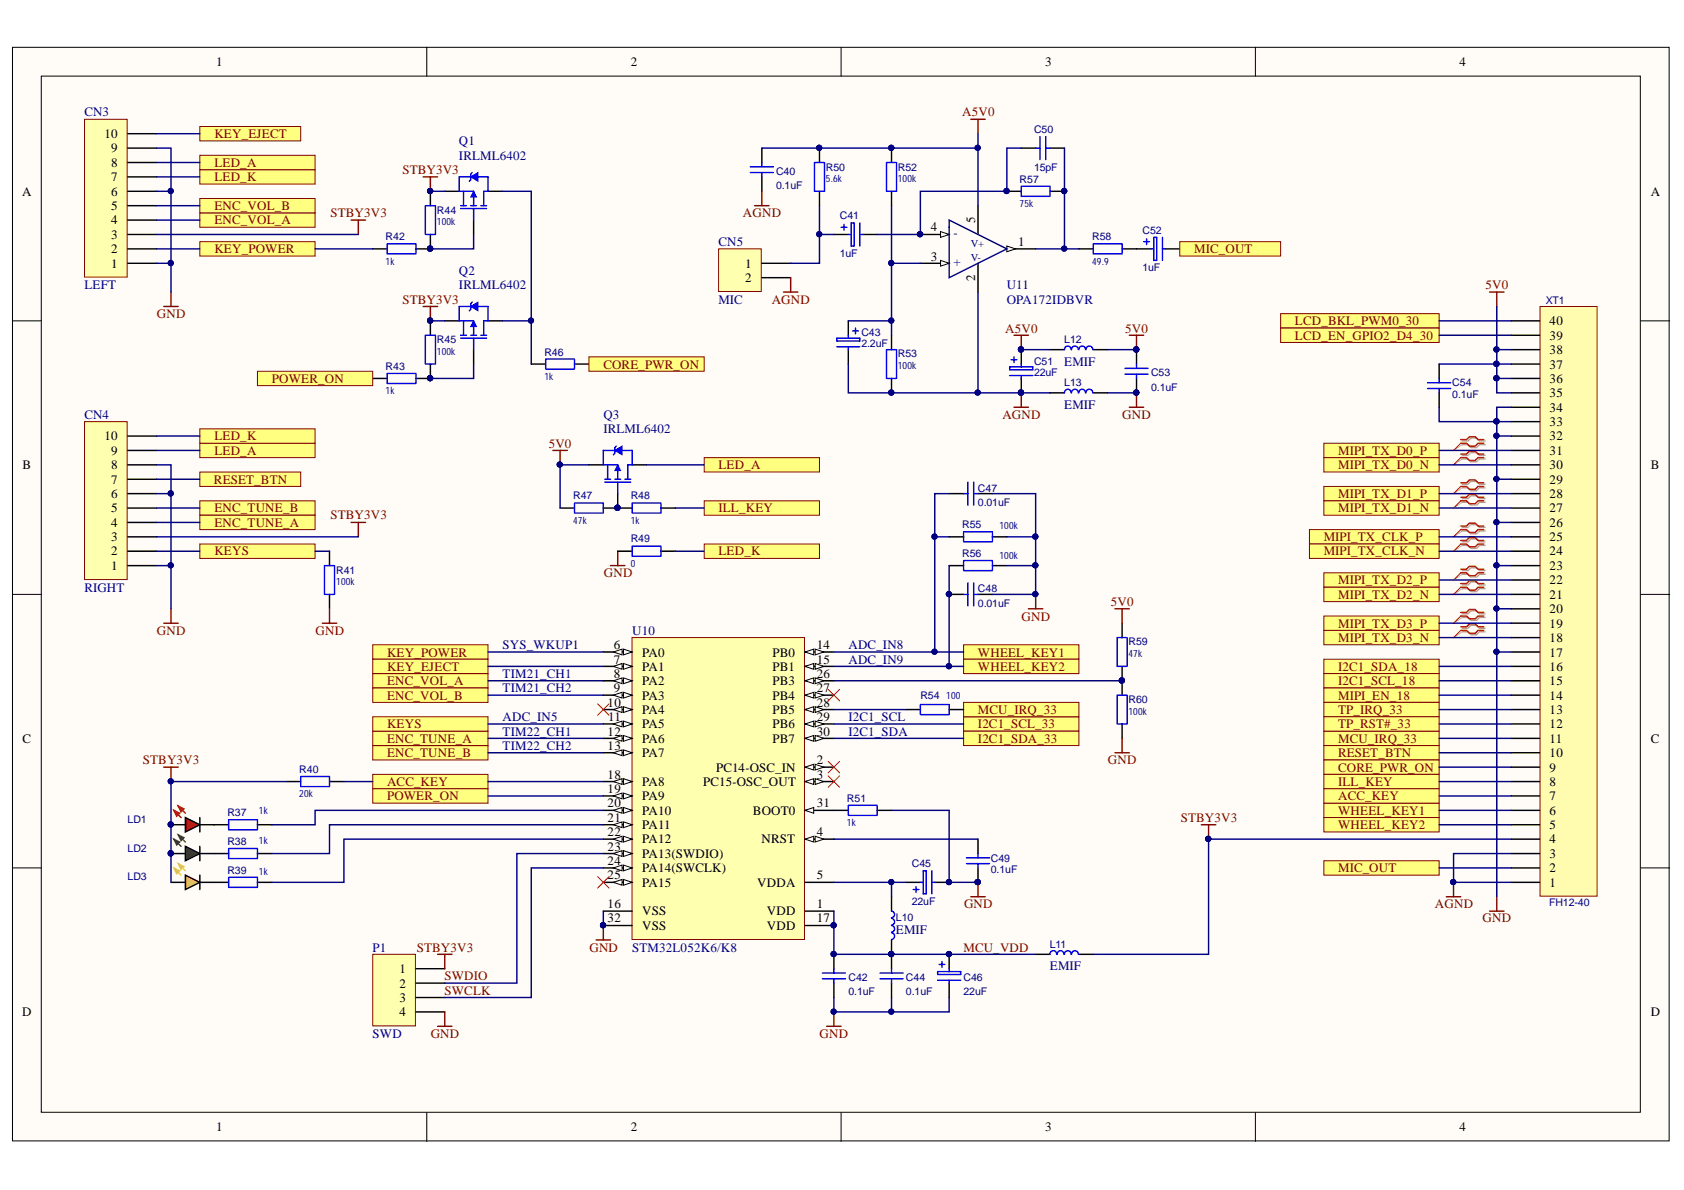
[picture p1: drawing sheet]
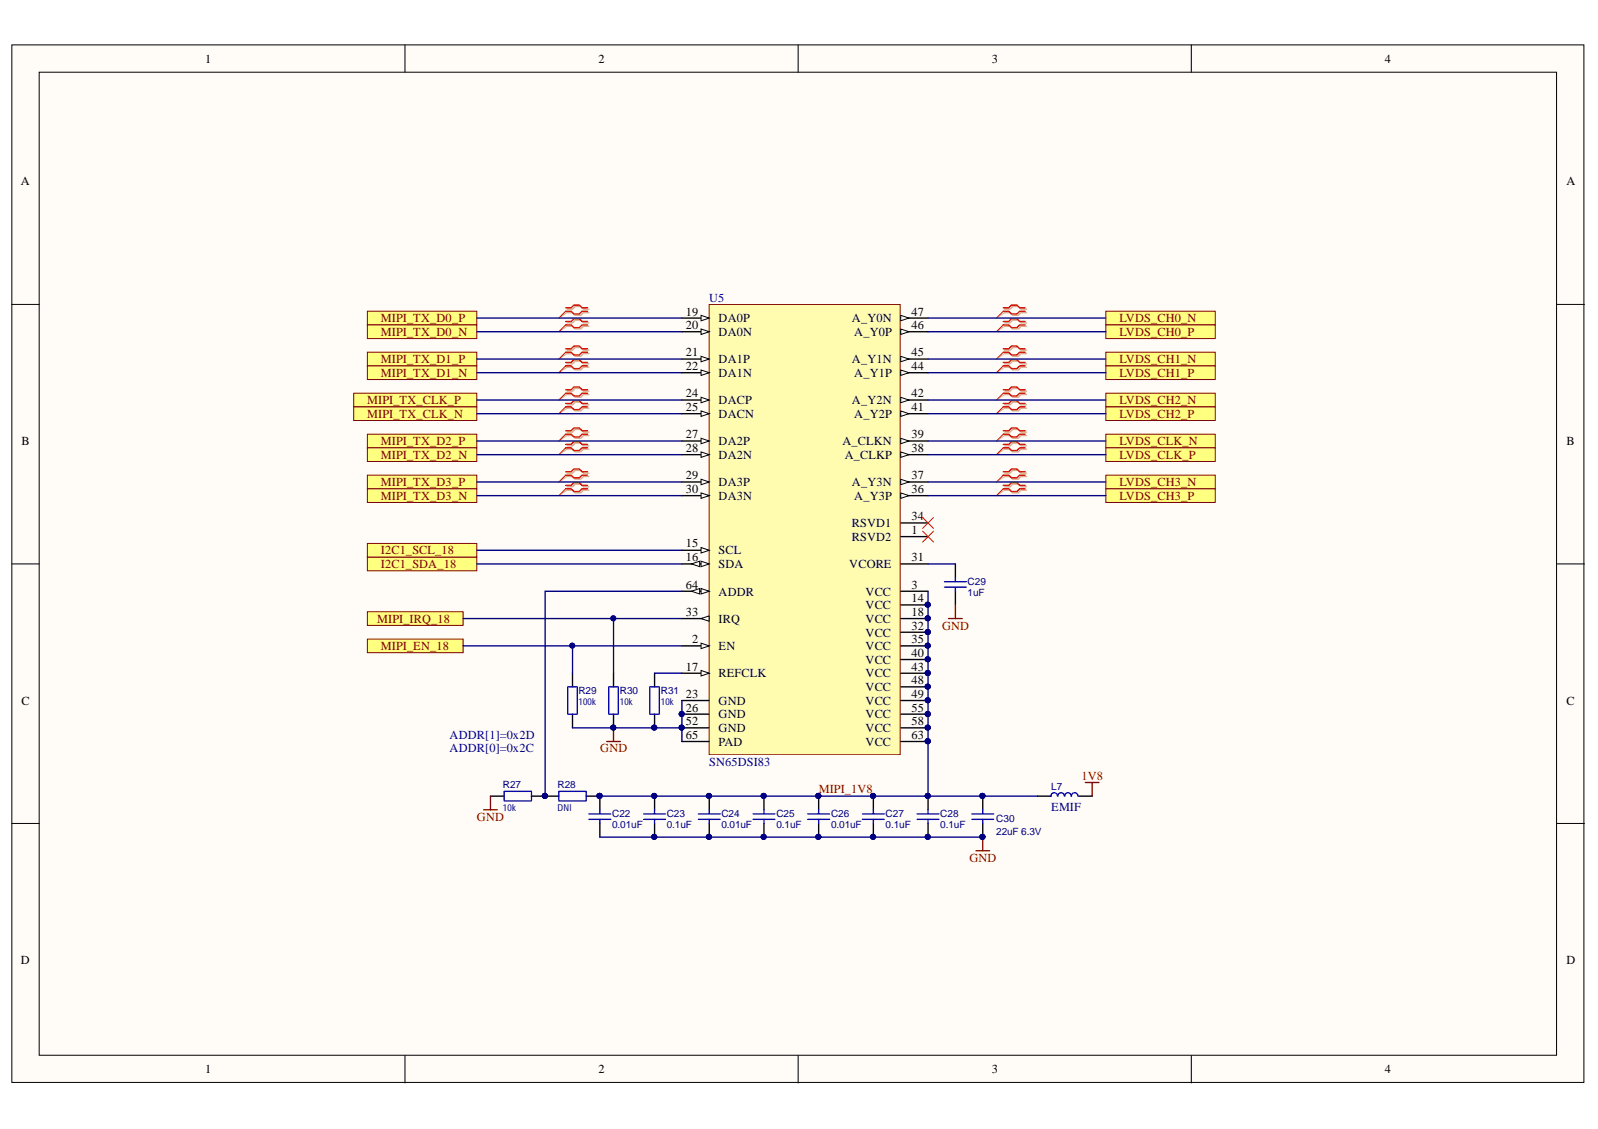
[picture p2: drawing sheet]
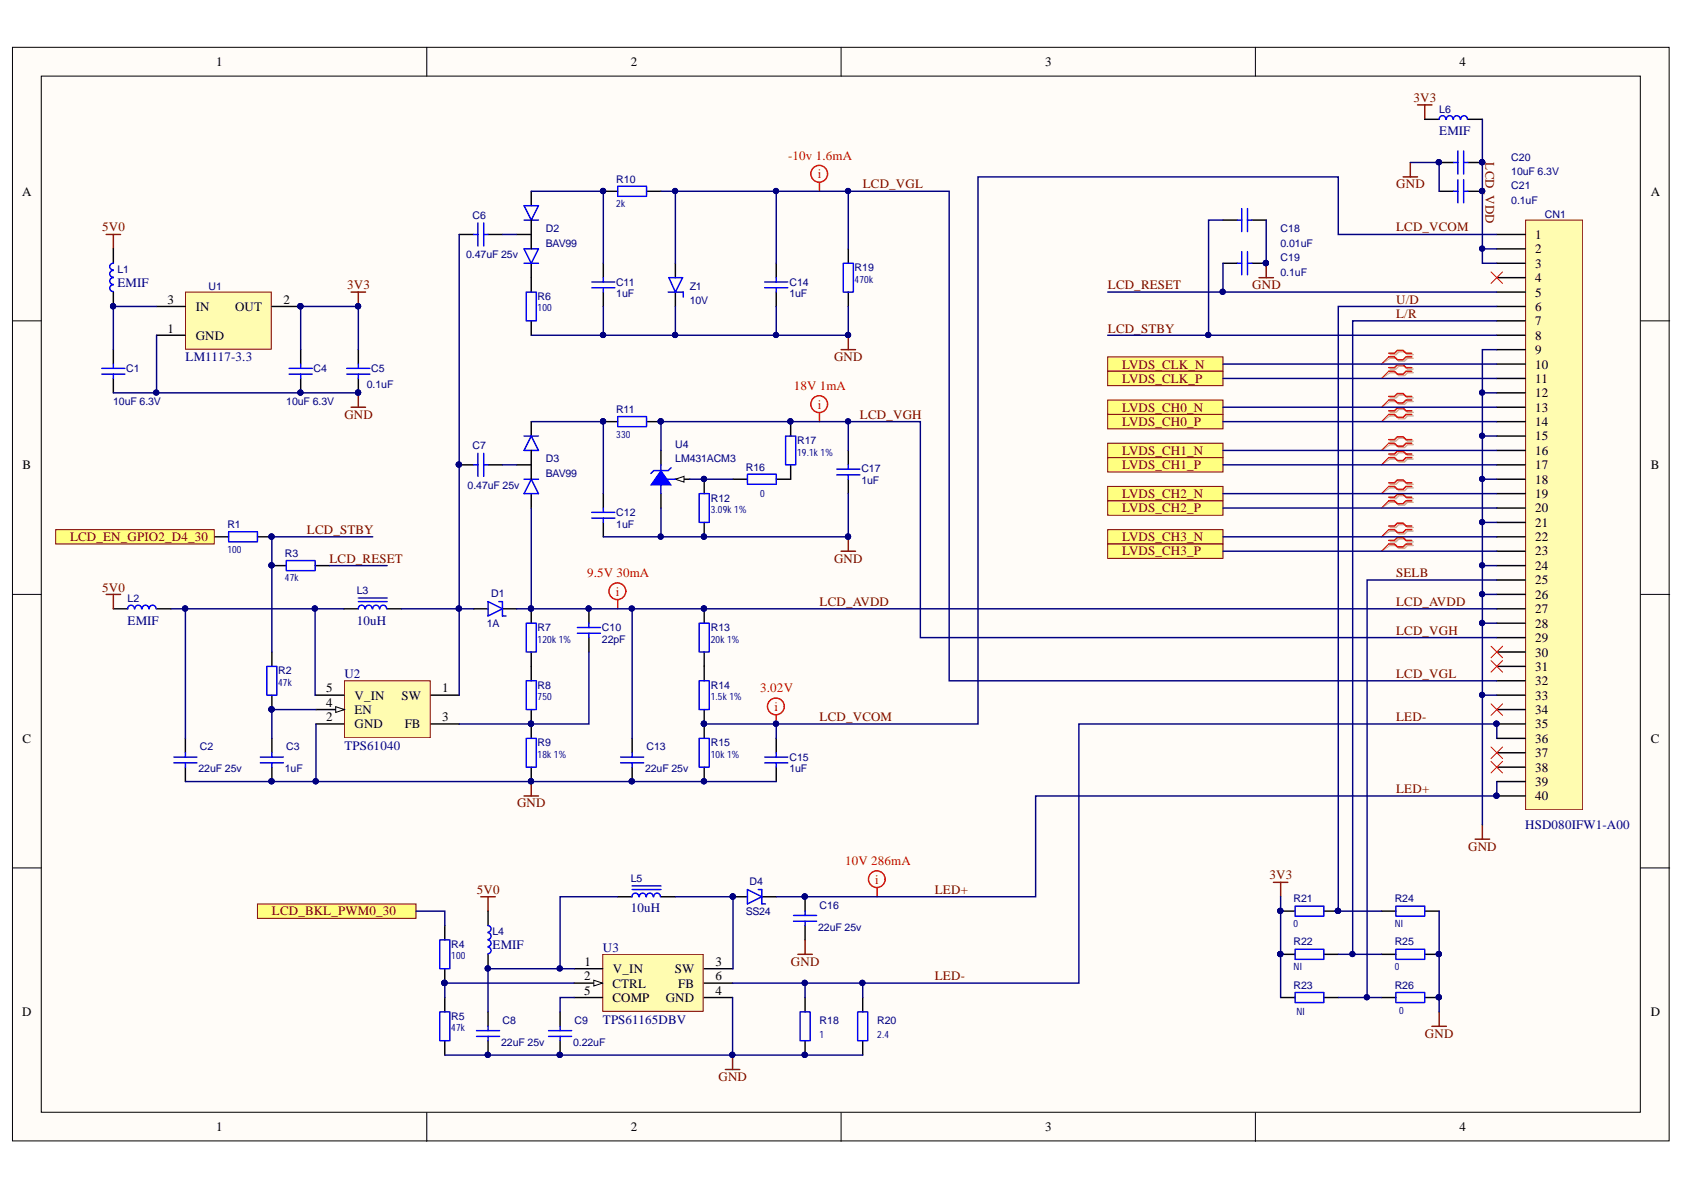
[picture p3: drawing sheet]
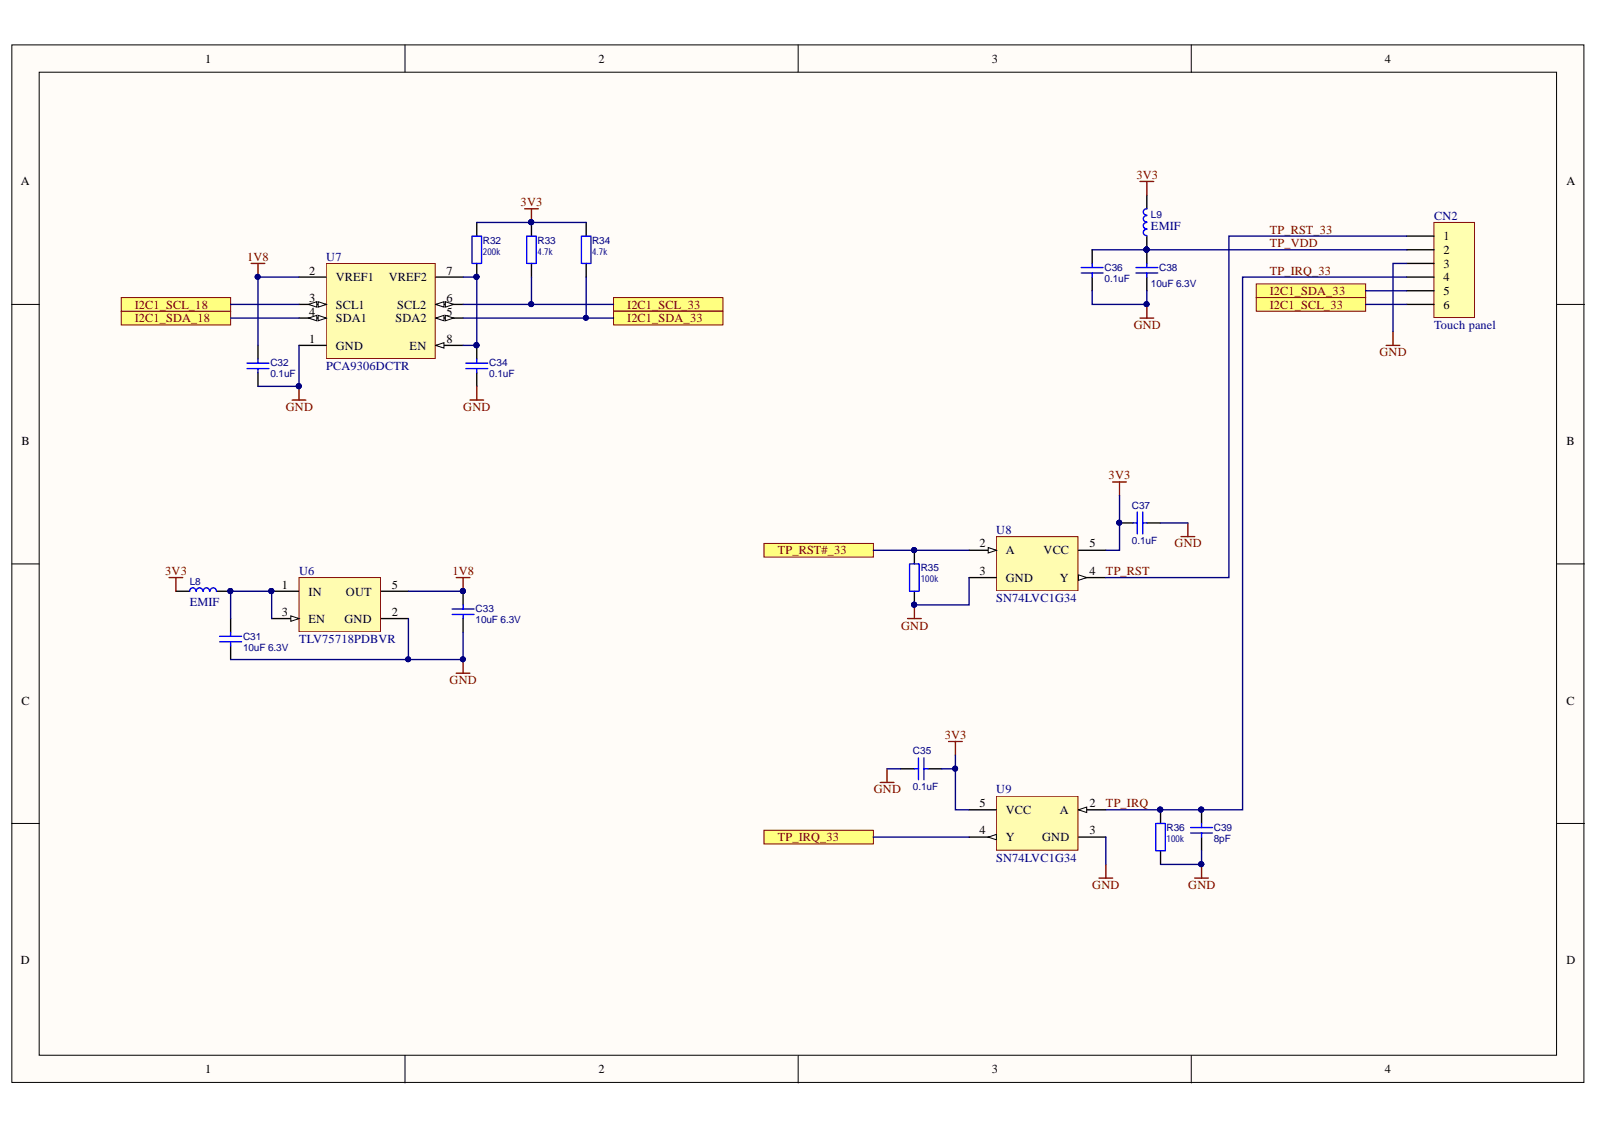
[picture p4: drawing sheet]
# Altium project PCB_Project.PrjPcb
4 sheets, 156 parts. Net scope: flat (ports and power ports of the same name join across sheets).
Board file: PCB.PcbDoc
Sheets:
  panel_power_backlight.SchDoc
  mipi_to_lvds.SchDoc
  touch_panel.SchDoc
  mcu_mic_amp_connector.SchDoc

## Sheet panel_power_backlight.SchDoc
size A4

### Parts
C1  value 10uF 6.3V  [C0603]  (hidden comment: CC0603MRX5R5BB106)
C2  value 22uF 25v  [C0805]  (hidden comment: CL21A226MAQNNNE)
C3  value 1uF  [C0603]  (hidden comment: CC0603KRX7R9BB105)
C4  value 10uF 6.3V  [C0603]  (hidden comment: CC0603MRX5R5BB106)
C5  value 0.1uF  [C0603]  (hidden comment: C1608X7R1H104K080AA)
C6  value 0.47uF 25v  [C0603]  (hidden comment: GRM188R71E474KA12D)
C7  value 0.47uF 25v  [C0603]  (hidden comment: GRM188R71E474KA12D)
C8  value 22uF 25v  [C0805]  (hidden comment: CL21A226MAQNNNE)
C9  value 0.22uF  [C0603]  (hidden comment: CC0603ZRY5V8BB224)
C10  value 22pF  [C0603]  (hidden comment: CL10C220JB8NNNC)
C11  value 1uF  [C0603]  (hidden comment: CC0603KRX7R9BB105)
C12  value 1uF  [C0603]  (hidden comment: CC0603KRX7R9BB105)
C13  value 22uF 25v  [C0805]  (hidden comment: CL21A226MAQNNNE)
C14  value 1uF  [C0603]  (hidden comment: CC0603KRX7R9BB105)
C15  value 1uF  [C0603]  (hidden comment: CC0603KRX7R9BB105)
C16  value 22uF 25v  [C0805]  (hidden comment: CL21A226MAQNNNE)
C17  value 1uF  [C0603]  (hidden comment: CC0603KRX7R9BB105)
C18  value 0.01uF  [C0603]  (hidden comment: CL10B103KB8NNNC)
C19  value 0.1uF  [C0603]  (hidden comment: C1608X7R1H104K080AA)
C20  value 10uF 6.3V  [C0603]  (hidden comment: CC0603MRX5R5BB106)
C21  value 0.1uF  [C0603]  (hidden comment: C1608X7R1H104K080AA)
CN1  value HSD080IFW1-A00  [40S-0.5SH]  (hidden comment: FH12-40)
D1  value 1A  [SOD-323]  (hidden comment: PMEG2010EJ.115)
D2  value BAV99  [SOT-23-3]  (hidden comment: BAV99.215)
D3  value BAV99  [SOT-23-3]  (hidden comment: BAV99.215)
D4  SS24  [SMA]
L1  value EMIF  [IND0805]  (hidden comment: BLM21PG221SN1D)
L2  value EMIF  [IND0805]  (hidden comment: BLM21PG221SN1D)
L3  value 10uH  [CDRH3D16]  (hidden comment: CDRH3D16NP-100NC)
L4  value EMIF  [IND0805]  (hidden comment: BLM21PG221SN1D)
L5  value 10uH  [CDRH6D28]  (hidden comment: CDRH6D28-100NC)
L6  value EMIF  [IND0805]  (hidden comment: BLM21PG221SN1D)
R1  100  [R0603]
R2  47k  [R0603]
R3  47k  [R0603]
R4  100  [R0603]
R5  47k  [R0603]
R6  100  [R0603]
R7  value 120k 1%  [R0603]  (hidden comment: 120k)
R8  750  [R0603]
R9  value 18k 1%  [R0603]  (hidden comment: 18k)
R10  2k  [R0603]
R11  330  [R0603]
R12  value 3.09k 1%  [R0603]  (hidden comment: 3.09k)
R13  value 20k 1%  [R0603]  (hidden comment: RC0603FR-0720KL)
R14  value 1.5k 1%  [R0603]  (hidden comment: RC0603FR-071K5L)
R15  value 10k 1%  [R0603]  (hidden comment: RC0603FR-0710KL)
R16  0  [R0603]
R17  19.1k 1%  [R0603]
R18  value 1  [R0805]  (hidden comment: RC0805FR-071RL)
R19  470k  [R0603]
R20  value 2.4  [R0805]  (hidden comment: RES 0805 2R4 5%)
R21  0  [R0603]
R22  value NI  [R0603]  (hidden comment: DNI)
R23  value NI  [R0603]  (hidden comment: DNI)
R24  value NI  [R0603]  (hidden comment: DNI)
R25  0  [R0603]
R26  0  [R0603]
U1  value LM1117-3.3  [SOT-223]  (hidden comment: LM1117)
U2  TPS61040  [SOT-23-5]
U3  value TPS61165DBV  [SOT-23-6]  (hidden comment: TPS61165)
U4  LM431ACM3  [SOT-23-3]
Z1  value 10V  [SOD-80C]  (hidden comment: BZV55-C10.115)

### Ports
LCD_BKL_PWM0_30, LCD_EN_GPIO2_D4_30, LVDS_CH0_N, LVDS_CH0_P, LVDS_CH1_N, LVDS_CH1_P, LVDS_CH2_N, LVDS_CH2_P, LVDS_CH3_N, LVDS_CH3_P, LVDS_CLK_N, LVDS_CLK_P

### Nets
3V3: C4.1 C5.2 L6.1 R21.1 R22.1 R23.1 U1.2(OUT)
5V0: L1.2 L2.2 L4.2
GND: C1.2 C2.1 C3.1 C4.2 C5.1 C8.1 C9.1 C11.1 C12.1 C13.1 C14.1 C15.1 C16.1 C17.1 C18.1 C19.1 C20.1 C21.2 CN1.9 CN1.12 CN1.15 CN1.18 CN1.21 CN1.24 CN1.26 CN1.28 CN1.33 R5.1 R6.2 R9.1 R12.1 R15.1 R18.1 R19.1 R20.1 R24.2 R25.2 R26.2 U1.1(GND) U2.2(GND) U3.4(GND) U4.3(A) Z1.2(K)
L/R: CN1.7 R22.2 R25.1
LCD_AVDD: C10.1 C13.2 CN1.27 D1.2(K) D3.1(A) R7.2 R13.2
LCD_BKL_PWM0_30: R4.2 ; port LCD_BKL_PWM0_30
LCD_EN_GPIO2_D4_30: R1.2 ; port LCD_EN_GPIO2_D4_30
LCD_RESET: C19.2 CN1.5 R3.1
LCD_STBY: C18.2 CN1.8 R1.1 R2.2 R3.2
LCD_VCOM: C15.2 CN1.1 R14.1 R15.2
LCD_VDD: C20.2 C21.1 CN1.2 CN1.3 L6.2
LCD_VGH: C17.2 CN1.29 R11.2 R17.2 U4.1(K)
LCD_VGL: C14.2 CN1.32 R10.2 R19.2 Z1.1(A)
LED+: C16.2 CN1.39 CN1.40 D4.2(K)
LED-: CN1.35 CN1.36 R18.2 R20.2 U3.6(FB)
LVDS_CH0_N: CN1.13 ; port LVDS_CH0_N
LVDS_CH0_P: CN1.14 ; port LVDS_CH0_P
LVDS_CH1_N: CN1.16 ; port LVDS_CH1_N
LVDS_CH1_P: CN1.17 ; port LVDS_CH1_P
LVDS_CH2_N: CN1.19 ; port LVDS_CH2_N
LVDS_CH2_P: CN1.20 ; port LVDS_CH2_P
LVDS_CH3_N: CN1.22 ; port LVDS_CH3_N
LVDS_CH3_P: CN1.23 ; port LVDS_CH3_P
LVDS_CLK_N: CN1.10 ; port LVDS_CLK_N
LVDS_CLK_P: CN1.11 ; port LVDS_CLK_P
SELB: CN1.25 R23.2 R26.1
U/D: CN1.6 R21.2 R24.1
NetC1_1: C1.1 L1.1 U1.3(IN)
NetC2_2: C2.2 L2.1 L3.1 U2.5(V_IN)
NetC3_2: C3.2 R2.1 U2.4(EN)
NetC6_1: C6.1 D2.3(A+K)
NetC6_2: C6.2 C7.2 D1.1(A) L3.2 U2.1(SW)
NetC7_1: C7.1 D3.3(A+K)
NetC8_2: C8.2 L4.1 L5.1 U3.1(V_IN)
NetC9_2: C9.2 U3.5(COMP)
NetC10_2: C10.2 R8.1 R9.2 U2.3(FB)
NetC11_2: C11.2 D2.1(A) R10.1
NetC12_2: C12.2 D3.2(K) R11.1
NetD2_2: D2.2(K) R6.1
NetD4_1: D4.1(A) L5.2 U3.3(SW)
NetR4_1: R4.1 R5.2 U3.2(CTRL)
NetR7_1: R7.1 R8.2
NetR12_2: R12.2 R16.2 U4.2(REF)
NetR13_1: R13.1 R14.2
NetR16_1: R16.1 R17.1

Not connected (* = marked no-connect by the designer): CN1 4* 30* 31* 34* 37* 38*

### Layout directives
mark named 10V 286mA: LED+
mark named 9.5V 30mA: LCD_AVDD
mark named -10v 1.6mA: LCD_VGL
mark named 18V 1mA: LCD_VGH
mark named 3.02V: LCD_VCOM
differential pair: LVDS_CH0_N, LVDS_CH0_P, LVDS_CH1_N, LVDS_CH1_P, LVDS_CH2_N, LVDS_CH2_P, LVDS_CH3_N, LVDS_CH3_P, LVDS_CLK_N, LVDS_CLK_P

## Sheet mipi_to_lvds.SchDoc
size A4

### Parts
C22  value 0.01uF  [C0603]  (hidden comment: CL10B103KB8NNNC)
C23  value 0.1uF  [C0603]  (hidden comment: C1608X7R1H104K080AA)
C24  value 0.01uF  [C0603]  (hidden comment: CL10B103KB8NNNC)
C25  value 0.1uF  [C0603]  (hidden comment: C1608X7R1H104K080AA)
C26  value 0.01uF  [C0603]  (hidden comment: CL10B103KB8NNNC)
C27  value 0.1uF  [C0603]  (hidden comment: C1608X7R1H104K080AA)
C28  value 0.1uF  [C0603]  (hidden comment: C1608X7R1H104K080AA)
C29  value 1uF  [C0603]  (hidden comment: CL21B105KAFNNNE)
C30  value 22uF 6.3V  [C0805]  (hidden comment: CL21A226MQQNNNE)
L7  value EMIF  [IND0805]  (hidden comment: BLM21PG221SN1D)
R27  10k  [R0603]
R28  DNI  [R0603]
R29  value 100k  [R0603]  (hidden comment: 10k)
R30  10k  [R0603]
R31  10k  [R0603]
U5  SN65DSI83  [HPM064_N]

### Ports
I2C1_SCL_18, I2C1_SDA_18, LVDS_CH0_N, LVDS_CH0_P, LVDS_CH1_N, LVDS_CH1_P, LVDS_CH2_N, LVDS_CH2_P, LVDS_CH3_N, LVDS_CH3_P, LVDS_CLK_N, LVDS_CLK_P, MIPI_EN_18, MIPI_IRQ_18, MIPI_TX_CLK_N, MIPI_TX_CLK_P, MIPI_TX_D0_N, MIPI_TX_D0_P, MIPI_TX_D1_N, MIPI_TX_D1_P, MIPI_TX_D2_N, MIPI_TX_D2_P, MIPI_TX_D3_N, MIPI_TX_D3_P

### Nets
1V8: L7.2
GND: C22.2 C23.1 C24.2 C25.1 C26.2 C27.1 C28.1 C29.1 C30.1 R27.1 R29.1 R30.1 R31.1 U5.23(GND) U5.26(GND) U5.52(GND) U5.65(PAD)
I2C1_SCL_18: U5.15(SCL) ; port I2C1_SCL_18
I2C1_SDA_18: U5.16(SDA) ; port I2C1_SDA_18
LVDS_CH0_N: U5.47(A_Y0N) ; port LVDS_CH0_N
LVDS_CH0_P: U5.46(A_Y0P) ; port LVDS_CH0_P
LVDS_CH1_N: U5.45(A_Y1N) ; port LVDS_CH1_N
LVDS_CH1_P: U5.44(A_Y1P) ; port LVDS_CH1_P
LVDS_CH2_N: U5.42(A_Y2N) ; port LVDS_CH2_N
LVDS_CH2_P: U5.41(A_Y2P) ; port LVDS_CH2_P
LVDS_CH3_N: U5.37(A_Y3N) ; port LVDS_CH3_N
LVDS_CH3_P: U5.36(A_Y3P) ; port LVDS_CH3_P
LVDS_CLK_N: U5.39(A_CLKN) ; port LVDS_CLK_N
LVDS_CLK_P: U5.38(A_CLKP) ; port LVDS_CLK_P
MIPI_1V8: C22.1 C23.2 C24.1 C25.2 C26.1 C27.2 C28.2 C30.2 L7.1 R28.2 U5.3(VCC) U5.14(VCC) U5.18(VCC) U5.32(VCC) U5.35(VCC) U5.40(VCC) U5.43(VCC) U5.48(VCC) U5.49(VCC) U5.55(VCC) U5.58(VCC) U5.63(VCC)
MIPI_EN_18: R29.2 U5.2(EN) ; port MIPI_EN_18
MIPI_IRQ_18: R30.2 U5.33(IRQ) ; port MIPI_IRQ_18
MIPI_TX_CLK_N: U5.25(DACN) ; port MIPI_TX_CLK_N
MIPI_TX_CLK_P: U5.24(DACP) ; port MIPI_TX_CLK_P
MIPI_TX_D0_N: U5.20(DA0N) ; port MIPI_TX_D0_N
MIPI_TX_D0_P: U5.19(DA0P) ; port MIPI_TX_D0_P
MIPI_TX_D1_N: U5.22(DA1N) ; port MIPI_TX_D1_N
MIPI_TX_D1_P: U5.21(DA1P) ; port MIPI_TX_D1_P
MIPI_TX_D2_N: U5.28(DA2N) ; port MIPI_TX_D2_N
MIPI_TX_D2_P: U5.27(DA2P) ; port MIPI_TX_D2_P
MIPI_TX_D3_N: U5.30(DA3N) ; port MIPI_TX_D3_N
MIPI_TX_D3_P: U5.29(DA3P) ; port MIPI_TX_D3_P
NetC29_2: C29.2 U5.31(VCORE)
NetR27_2: R27.2 R28.1 U5.64(ADDR)
NetR31_2: R31.2 U5.17(REFCLK)

Not connected (* = marked no-connect by the designer): U5 1(RSVD2)* 34(RSVD1)*

### Layout directives
differential pair: LVDS_CH0_N, LVDS_CH0_P, LVDS_CH1_N, LVDS_CH1_P, LVDS_CH2_N, LVDS_CH2_P, LVDS_CH3_N, LVDS_CH3_P, LVDS_CLK_N, LVDS_CLK_P, MIPI_TX_CLK_N, MIPI_TX_CLK_P, MIPI_TX_D0_N, MIPI_TX_D0_P, MIPI_TX_D1_N, MIPI_TX_D1_P, MIPI_TX_D2_N, MIPI_TX_D2_P, MIPI_TX_D3_N, MIPI_TX_D3_P

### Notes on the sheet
- ADDR[1]=0x2D
- ADDR[0]=0x2C

## Sheet touch_panel.SchDoc
size A4

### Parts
C31  value 10uF 6.3V  [C0603]  (hidden comment: CC0603MRX5R5BB106)
C32  value 0.1uF  [C0603]  (hidden comment: C1608X7R1H104K080AA)
C33  value 10uF 6.3V  [C0603]  (hidden comment: CC0603MRX5R5BB106)
C34  value 0.1uF  [C0603]  (hidden comment: C1608X7R1H104K080AA)
C35  value 0.1uF  [C0603]  (hidden comment: C1608X7R1H104K080AA)
C36  value 0.1uF  [C0603]  (hidden comment: C1608X7R1H104K080AA)
C37  value 0.1uF  [C0603]  (hidden comment: C1608X7R1H104K080AA)
C38  value 10uF 6.3V  [C0603]  (hidden comment: CC0603MRX5R5BB106)
C39  value 8pF  [C0603]  (hidden comment: GRM1885C1H8R0DA01D)
CN2  Touch panel  [6S-0.5SH]
L8  value EMIF  [IND0603]  (hidden comment: BLM18AG102SN1D)
L9  value EMIF  [IND0603]  (hidden comment: BLM18AG102SN1D)
R32  200k  [R0603]
R33  4.7k  [R0603]
R34  4.7k  [R0603]
R35  value 100k  [R0603]  (hidden comment: 47k)
R36  value 100k  [R0603]  (hidden comment: 47k)
U6  TLV75718PDBVR  [SOT-23-5]
U7  PCA9306DCTR  [PSOP-8]
U8  SN74LVC1G34  [SOT-23-5]
U9  SN74LVC1G34  [SOT-23-5]

### Ports
I2C1_SCL_18, I2C1_SCL_33, I2C1_SDA_18, I2C1_SDA_33, TP_IRQ_33, TP_RST#_33

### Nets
1V8: C32.1 C33.1 U6.5(OUT) U7.2(VREF1)
3V3: C35.1 C37.1 L8.1 L9.2 R32.1 R33.1 R34.1 U8.5(VCC) U9.5(VCC)
GND: C31.2 C32.2 C33.2 C34.1 C35.2 C36.2 C37.2 C38.2 C39.2 CN2.3 R35.1 R36.1 U6.2(GND) U7.1(GND) U8.3(GND) U9.3(GND)
I2C1_SCL_18: U7.3(SCL1) ; port I2C1_SCL_18
I2C1_SCL_33: CN2.6 R33.2 U7.6(SCL2) ; port I2C1_SCL_33
I2C1_SDA_18: U7.4(SDA1) ; port I2C1_SDA_18
I2C1_SDA_33: CN2.5 R34.2 U7.5(SDA2) ; port I2C1_SDA_33
TP_IRQ: C39.1 CN2.4 R36.2 U9.2(A)  [also labelled TP_IRQ_33]
TP_IRQ_33: U9.4(Y) ; port TP_IRQ_33
TP_RST: CN2.1 U8.4(Y)  [also labelled TP_RST_33]
TP_RST#_33: R35.2 U8.2(A) ; port TP_RST#_33
TP_VDD: C36.1 C38.1 CN2.2 L9.1
NetC31_1: C31.1 L8.2 U6.1(IN) U6.3(EN)
NetC34_2: C34.2 R32.2 U7.7(VREF2) U7.8(EN)

## Sheet mcu_mic_amp_connector.SchDoc
size A4

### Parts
C40  value 0.1uF  [C0603]  (hidden comment: CC0603KRX7R9BB104)
C41  value 1uF  [TANTAL-A-1206]  (hidden comment: 293D105X9035A2TE3)
C42  value 0.1uF  [C0603]  (hidden comment: CC0603KRX7R9BB104)
C43  value 2.2uF  [TANTAL-A-1206]  (hidden comment: 293D225X9010A2TE3)
C44  value 0.1uF  [C0603]  (hidden comment: CC0603KRX7R9BB104)
C45  value 22uF  [TANTAL-A-1206]  (hidden comment: 293D226X9010A2TE3)
C46  value 22uF  [TANTAL-A-1206]  (hidden comment: 293D226X9010A2TE3)
C47  value 0.01uF  [C0603]  (hidden comment: CL10B103KB8NNNC)
C48  value 0.01uF  [C0603]  (hidden comment: CL10B103KB8NNNC)
C49  value 0.1uF  [C0603]  (hidden comment: CC0603KRX7R9BB104)
C50  value 15pF  [C0603]  (hidden comment: CC0603GRNPO9BN150)
C51  value 22uF  [TANTAL-A-1206]  (hidden comment: 293D226X9010A2TE3)
C52  value 1uF  [TANTAL-A-1206]  (hidden comment: 293D105X9035A2TE3)
C53  value 0.1uF  [C0603]  (hidden comment: CC0603KRX7R9BB104)
C54  value 0.1uF  [C0603]  (hidden comment: C1608X7R1H104K080AA)
CN3  LEFT  [10S-0.5SH]
CN4  RIGHT  [10S-0.5SH]
CN5  MIC  [MW-2M]
L10  value EMIF  [IND0603]  (hidden comment: BLM18AG102SN1D)
L11  value EMIF  [IND0603]  (hidden comment: BLM18AG102SN1D)
L12  value EMIF  [IND0603]  (hidden comment: BLM18AG102SN1D)
L13  value EMIF  [IND0603]  (hidden comment: BLM18AG102SN1D)
LD1  FYLS-0603URC  [LED0603]  (value not drawn)
LD2  KPT-1608SGC  [LED0603]  (value not drawn)
LD3  FYLS-0603UYC  [LED0603]  (value not drawn)
P1  SWD  [PLS-4]
Q1  IRLML6402  [SOT-23-3]
Q2  IRLML6402  [SOT-23-3]
Q3  IRLML6402  [SOT-23-3]
R37  1k  [R0603]
R38  1k  [R0603]
R39  1k  [R0603]
R40  20k  [R0603]
R41  100k  [R0603]
R42  1k  [R0603]
R43  1k  [R0603]
R44  100k  [R0603]
R45  100k  [R0603]
R46  1k  [R0603]
R47  47k  [R0603]
R48  1k  [R0603]
R49  0  [R0805]
R50  5.6k  [R0603]
R51  1k  [R0603]
R52  100k  [R0603]
R53  100k  [R0603]
R54  100  [R0603]
R55  100k  [R0603]
R56  100k  [R0603]
R57  75k  [R0603]
R58  49.9  [R0603]
R59  47k  [R0603]
R60  100k  [R0603]
U10  STM32L052K6/K8  [STM-LQFP32_N]
U11  OPA172IDBVR  [SOT-23-5]
XT1  FH12-40  [40S-0.5SH]

### Ports
ACC_KEY, CORE_PWR_ON, ENC_TUNE_A, ENC_TUNE_B, ENC_VOL_A, ENC_VOL_B, I2C1_SCL_18, I2C1_SCL_33, I2C1_SDA_18, I2C1_SDA_33, ILL_KEY, KEY_EJECT, KEY_POWER, KEYS, LCD_BKL_PWM0_30, LCD_EN_GPIO2_D4_30, LED_A, LED_K, MCU_IRQ_33, MIC_OUT, MIPI_EN_18, MIPI_TX_CLK_N, MIPI_TX_CLK_P, MIPI_TX_D0_N, MIPI_TX_D0_P, MIPI_TX_D1_N, MIPI_TX_D1_P, MIPI_TX_D2_N, MIPI_TX_D2_P, MIPI_TX_D3_N, MIPI_TX_D3_P, POWER_ON, RESET_BTN, TP_IRQ_33, TP_RST#_33, WHEEL_KEY1, WHEEL_KEY2

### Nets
5V0: C53.1 C54.2 L12.2 Q3.2(S) R47.1 R59.2 XT1.35 XT1.36 XT1.37 XT1.38
A5V0: C40.1 C51.1(+) L12.1 R50.1 R52.1 U11.5(V+)
AGND: C40.2 C43.2(-) C51.2(-) CN5.2 L13.1 R53.2 U11.2(V-) XT1.1 XT1.3
GND: C42.2 C44.2 C45.2(-) C46.2(-) C47.1 C48.1 C49.1 C53.2 C54.1 CN3.1 CN3.6 CN3.9 CN4.1 CN4.6 CN4.8 L13.2 P1.4 R41.1 R49.1 R51.2 R55.2 R56.2 R60.2 U10.16(VSS) U10.32(VSS) XT1.17 XT1.20 XT1.23 XT1.26 XT1.29 XT1.32 XT1.33 XT1.34
STBY3V3: CN3.3 CN4.3 L11.2 LD1.2 LD2.2 LD3.2 P1.1 Q1.2(S) Q2.2(S) R40.2 R44.2 R45.2 XT1.4
ACC_KEY: R40.1 U10.18(PA8) XT1.7 ; port ACC_KEY
CORE_PWR_ON: R46.1 XT1.9 ; port CORE_PWR_ON
ENC_TUNE_A: CN4.4 U10.12(PA6) ; port ENC_TUNE_A
ENC_TUNE_B: CN4.5 U10.13(PA7) ; port ENC_TUNE_B
ENC_VOL_A: CN3.4 U10.8(PA2) ; port ENC_VOL_A
ENC_VOL_B: CN3.5 U10.9(PA3) ; port ENC_VOL_B
I2C1_SCL_18: XT1.15 ; port I2C1_SCL_18
I2C1_SCL_33: U10.29(PB6) ; port I2C1_SCL_33
I2C1_SDA_18: XT1.16 ; port I2C1_SDA_18
I2C1_SDA_33: U10.30(PB7) ; port I2C1_SDA_33
ILL_KEY: R48.2 XT1.8 ; port ILL_KEY
KEY_EJECT: CN3.10 U10.7(PA1) ; port KEY_EJECT
KEY_POWER: CN3.2 R42.1 U10.6(PA0) ; port KEY_POWER
KEYS: CN4.2 R41.2 U10.11(PA5) ; port KEYS
LCD_BKL_PWM0_30: XT1.40 ; port LCD_BKL_PWM0_30
LCD_EN_GPIO2_D4_30: XT1.39 ; port LCD_EN_GPIO2_D4_30
LED_A: CN3.8 CN4.9 Q3.3(D) ; port LED_A
LED_K: CN3.7 CN4.10 R49.2 ; port LED_K
MCU_IRQ_33: R54.2 XT1.11 ; port MCU_IRQ_33
MCU_VDD: C42.1 C44.1 C46.1(+) L10.2 L11.1 U10.1(VDD) U10.17(VDD)
MIC_OUT: C52.2(-) XT1.2 ; port MIC_OUT
MIPI_EN_18: XT1.14 ; port MIPI_EN_18
MIPI_TX_CLK_N: XT1.24 ; port MIPI_TX_CLK_N
MIPI_TX_CLK_P: XT1.25 ; port MIPI_TX_CLK_P
MIPI_TX_D0_N: XT1.30 ; port MIPI_TX_D0_N
MIPI_TX_D0_P: XT1.31 ; port MIPI_TX_D0_P
MIPI_TX_D1_N: XT1.27 ; port MIPI_TX_D1_N
MIPI_TX_D1_P: XT1.28 ; port MIPI_TX_D1_P
MIPI_TX_D2_N: XT1.21 ; port MIPI_TX_D2_N
MIPI_TX_D2_P: XT1.22 ; port MIPI_TX_D2_P
MIPI_TX_D3_N: XT1.18 ; port MIPI_TX_D3_N
MIPI_TX_D3_P: XT1.19 ; port MIPI_TX_D3_P
POWER_ON: R43.2 U10.19(PA9) ; port POWER_ON
RESET_BTN: CN4.7 XT1.10 ; port RESET_BTN
SWCLK: P1.3 U10.24(PA14(SWCLK))
SWDIO: P1.2 U10.23(PA13(SWDIO))
TP_IRQ_33: XT1.13 ; port TP_IRQ_33
TP_RST#_33: XT1.12 ; port TP_RST#_33
WHEEL_KEY1: C47.2 R55.1 U10.14(PB0) XT1.6 ; port WHEEL_KEY1
WHEEL_KEY2: C48.2 R56.1 U10.15(PB1) XT1.5 ; port WHEEL_KEY2
NetC41_1: C41.1(+) CN5.1 R50.2
NetC41_2: C41.2(-) C50.1 R57.2 U11.4(-)
NetC43_1: C43.1(+) R52.2 R53.1 U11.3(+)
NetC45_1: C45.1(+) L10.1 U10.5(VDDA)
NetC49_2: C49.2 U10.4(NRST)
NetC50_2: C50.2 R57.1 R58.1 U11.1
NetC52_1: C52.1(+) R58.2
NetLD1_1: LD1.1 R37.1
NetLD2_1: LD2.1 R38.1
NetLD3_1: LD3.1 R39.1
NetQ1_1: Q1.1(G) R42.2 R44.1
NetQ1_3: Q1.3(D) Q2.3(D) R46.2
NetQ2_1: Q2.1(G) R43.1 R45.1
NetQ3_1: Q3.1(G) R47.2 R48.1
NetR37_2: R37.2 U10.20(PA10)
NetR38_2: R38.2 U10.21(PA11)
NetR39_2: R39.2 U10.22(PA12)
NetR51_1: R51.1 U10.31(BOOT0)
NetR54_1: R54.1 U10.28(PB5)
NetR59_1: R59.1 R60.1 U10.26(PB3)

Not connected (* = marked no-connect by the designer): U10 2(PC14-OSC_IN)* 3(PC15-OSC_OUT)* 10(PA4)* 25(PA15)* 27(PB4)*

### Layout directives
differential pair: MIPI_TX_CLK_N, MIPI_TX_CLK_P, MIPI_TX_D0_N, MIPI_TX_D0_P, MIPI_TX_D1_N, MIPI_TX_D1_P, MIPI_TX_D2_N, MIPI_TX_D2_P, MIPI_TX_D3_N, MIPI_TX_D3_P

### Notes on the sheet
- SYS_WKUP1
- ADC_IN9
- ADC_IN8
- TIM21_CH1
- TIM21_CH2
- TIM22_CH1
- ADC_IN5
- (near R54) I2C1_SDA
- (near R54) I2C1_SCL
- TIM22_CH2

## Nets that join several sheets
1V8: mipi_to_lvds (L7.2), touch_panel (C32.1 C33.1 U6.5 U7.2)
3V3: panel_power_backlight (7 pins), touch_panel (9 pins)
5V0: panel_power_backlight (L1.2 L2.2 L4.2), mcu_mic_amp_connector (10 pins)
GND: panel_power_backlight (43 pins), mipi_to_lvds (17 pins), touch_panel (16 pins), mcu_mic_amp_connector (33 pins)
I2C1_SCL_18: mipi_to_lvds (U5.15), touch_panel (U7.3), mcu_mic_amp_connector (XT1.15)
I2C1_SCL_33: touch_panel (CN2.6 R33.2 U7.6), mcu_mic_amp_connector (U10.29)
I2C1_SDA_18: mipi_to_lvds (U5.16), touch_panel (U7.4), mcu_mic_amp_connector (XT1.16)
I2C1_SDA_33: touch_panel (CN2.5 R34.2 U7.5), mcu_mic_amp_connector (U10.30)
LCD_BKL_PWM0_30: panel_power_backlight (R4.2), mcu_mic_amp_connector (XT1.40)
LCD_EN_GPIO2_D4_30: panel_power_backlight (R1.2), mcu_mic_amp_connector (XT1.39)
LVDS_CH0_N: panel_power_backlight (CN1.13), mipi_to_lvds (U5.47)
LVDS_CH0_P: panel_power_backlight (CN1.14), mipi_to_lvds (U5.46)
LVDS_CH1_N: panel_power_backlight (CN1.16), mipi_to_lvds (U5.45)
LVDS_CH1_P: panel_power_backlight (CN1.17), mipi_to_lvds (U5.44)
LVDS_CH2_N: panel_power_backlight (CN1.19), mipi_to_lvds (U5.42)
LVDS_CH2_P: panel_power_backlight (CN1.20), mipi_to_lvds (U5.41)
LVDS_CH3_N: panel_power_backlight (CN1.22), mipi_to_lvds (U5.37)
LVDS_CH3_P: panel_power_backlight (CN1.23), mipi_to_lvds (U5.36)
LVDS_CLK_N: panel_power_backlight (CN1.10), mipi_to_lvds (U5.39)
LVDS_CLK_P: panel_power_backlight (CN1.11), mipi_to_lvds (U5.38)
MIPI_EN_18: mipi_to_lvds (R29.2 U5.2), mcu_mic_amp_connector (XT1.14)
MIPI_TX_CLK_N: mipi_to_lvds (U5.25), mcu_mic_amp_connector (XT1.24)
MIPI_TX_CLK_P: mipi_to_lvds (U5.24), mcu_mic_amp_connector (XT1.25)
MIPI_TX_D0_N: mipi_to_lvds (U5.20), mcu_mic_amp_connector (XT1.30)
MIPI_TX_D0_P: mipi_to_lvds (U5.19), mcu_mic_amp_connector (XT1.31)
MIPI_TX_D1_N: mipi_to_lvds (U5.22), mcu_mic_amp_connector (XT1.27)
MIPI_TX_D1_P: mipi_to_lvds (U5.21), mcu_mic_amp_connector (XT1.28)
MIPI_TX_D2_N: mipi_to_lvds (U5.28), mcu_mic_amp_connector (XT1.21)
MIPI_TX_D2_P: mipi_to_lvds (U5.27), mcu_mic_amp_connector (XT1.22)
MIPI_TX_D3_N: mipi_to_lvds (U5.30), mcu_mic_amp_connector (XT1.18)
MIPI_TX_D3_P: mipi_to_lvds (U5.29), mcu_mic_amp_connector (XT1.19)
TP_IRQ_33: touch_panel (U9.4), mcu_mic_amp_connector (XT1.13)
TP_RST#_33: touch_panel (R35.2 U8.2), mcu_mic_amp_connector (XT1.12)
